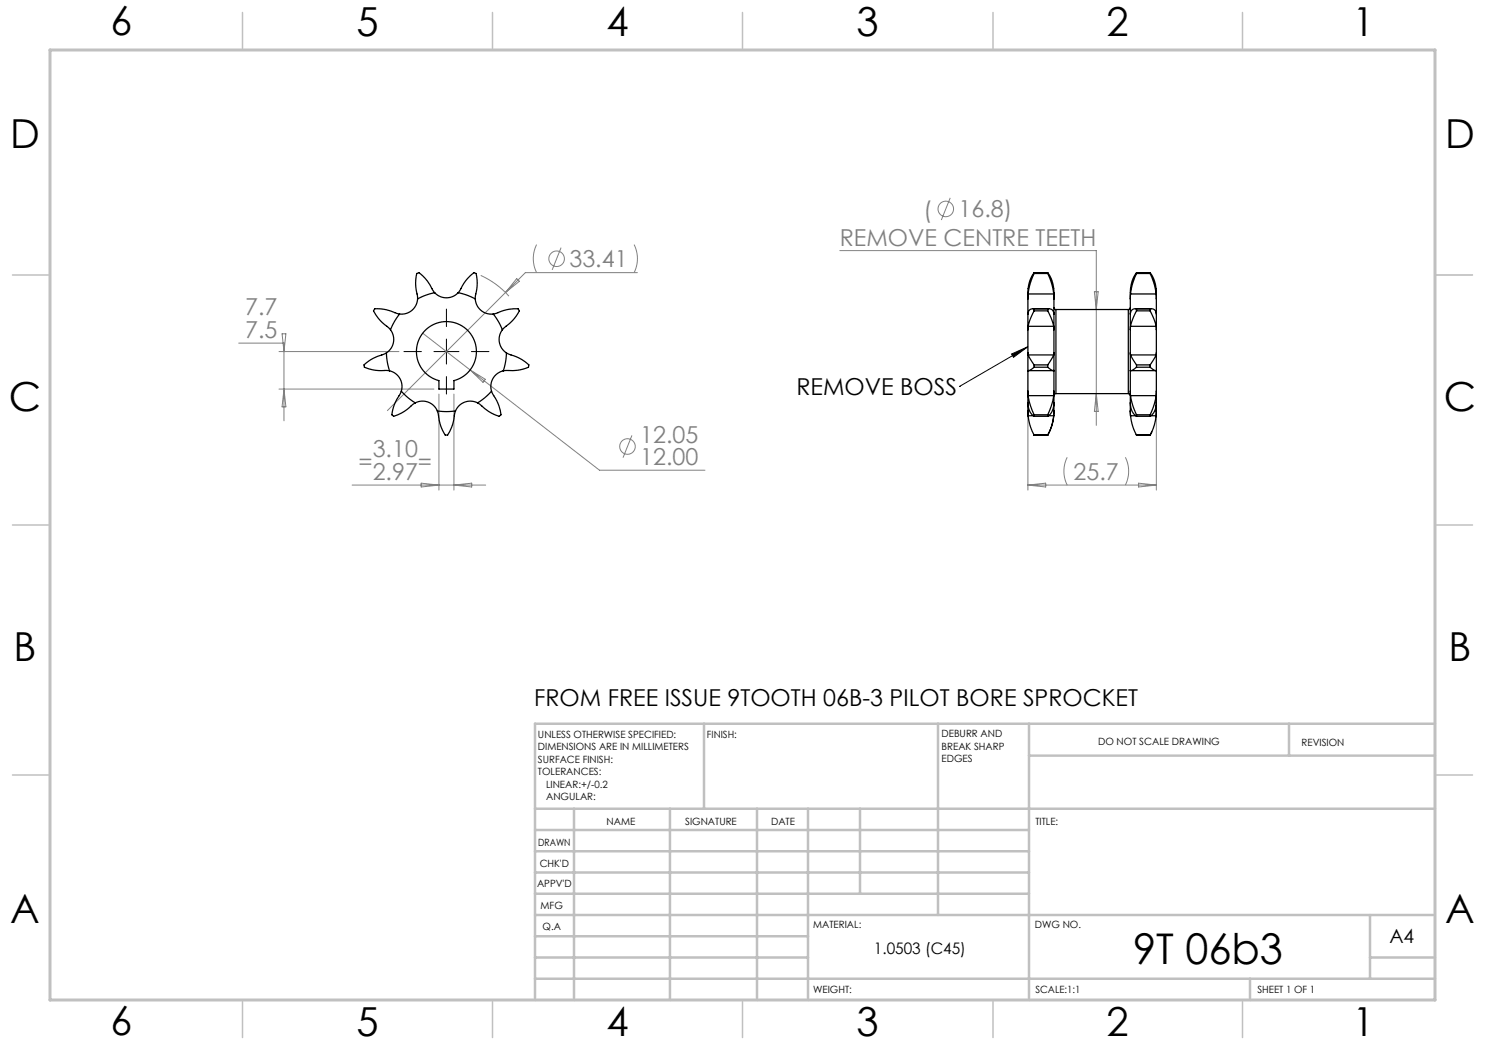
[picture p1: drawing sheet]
<svg xmlns="http://www.w3.org/2000/svg" width="297mm" height="210mm" viewBox="0 0 297 210" stroke-linecap="round" stroke-linejoin="round" font-family="sans-serif">
<g fill="none" stroke="#808080" stroke-width=".2">
<path d="M190 39.6l-1.7 4.4M96.1 55.1a16.7 16.7 0 0 1 5.7 4.1M103.3 55.7l.6 .6-2.8 2.2zM107.3 48.9a6.3 6.3 0 0 0 0 5.6M112.2 49.5l-1.8 4.5M126.8 48.9a6.3 6.3 0 0 1 0 5.6M127.5 54.5h-22.4l-27.6 27.6M168 50.1h51.3v35M218.9 58.3h.7l-.3 3.6zM47.7 68.6h9.1v15.6M55.8 77.8h31M55.8 70.3h24"/>
<path d="M56.4 66.8h.8l-.4 3.5zM56.8 77.8l.4 3.6h-.8zM84.5 66.6l35.4 27.4h21.1M87.8 78.8v19.2M90.8 78.8v19.2M94 74l3.1 1.9-.5 .6zM219.3 78.7l.3 3.6h-.7zM70.4 97h26.7M84.2 96.6l3.6 .4-3.6 .4zM90.8 97l3.5-.4v.8zM126.4 87.1l-1.8 4.4M205.6 97h25.7"/>
<path d="M205.6 83.2v14.8M205.6 97l3.5-.4v.8zM213.4 91.5a6.2 6.2 0 0 0 0 5.5M225.1 91.5a6.2 6.2 0 0 1 0 5.5M227.7 96.6l3.6 .4-3.6 .4zM231.3 83.2v14.8"/>
<circle cx="111.3" cy="51.8" r="1.56"/>
<circle cx="189.2" cy="41.8" r="1.56"/>
<circle cx="125.5" cy="89.3" r="1.56"/>
</g>
<path d="M86.8 70.3h5M89.3 67.8v5M191.9 77.3h.1M202.3 70.8l3.3-1.5-2.9 2.2zM205.6 69.3l-13.7 8" fill="none" stroke="#000" stroke-width=".2"/>
<path d="M84.3 70.3h-3.5M89.3 65.3v-3.5M89.3 75.3v3.5M94.3 70.3h3.5" fill="none" stroke="#000" stroke-width=".2" stroke-dasharray="15.2 1.3 1.3 1.3"/>
<path d="M287 55h7.5M287 144.8v55.2h-187.2" fill="none" stroke="#c0c0c0" stroke-width=".2"/>
<g fill="none" stroke="#c0c0c0" stroke-width=".5">
<path d="M140.8 144.8v17M187.6 144.8v38.2M205.8 144.8v55.2M205.8 151.1h81.2M257.8 144.8v6.3M287 144.8h-180v55.2M107 161.8h180M107 178.8h98.8M107 174.5h98.8M107 170.3h98.8M107 166h98.8M114.8 161.8v38.2"/>
<path d="M134 161.8v38.2M151.4 161.8v38.2M161.6 161.8v38.2M172 161.8v17M107 195.8h180M107 191.5h54.6M107 187.3h54.6M107 183h180M250 195.8v4.2M274 191.5h13M274 183v12.8"/>
</g>
<g fill="none" stroke="#c0c0c0" stroke-width=".3">
<path d="M48.5 2.5v7.5M98.5 2.5v7.5M148.5 2.5v7.5M198.6 2.5v7.5M248.5 2.5v7.5M2.5 55h7.5M287 55h7.5M2.5 105h7.5M287 105h7.5M2.5 155h7.5M287 155h7.5M48.5 200v7.5"/>
<path d="M98.5 200v7.5M148.5 200v7.5M198.6 200v7.5M248.5 200v7.5"/>
</g>
<path d="M10 10h277v190h-277z" fill="none" stroke="#c0c0c0" stroke-width=".6"/>
<path d="M202.3 70.8l3.3-1.5-2.9 2.2z" fill="#000"/>
<g fill="none" stroke="#000" stroke-width=".25">
<path d="M83.5 59.8a3.2 3.2 0 0 1-3.6 3M86.9 58.5l-.1-.2a8.6 8.6 0 0 0-3.1-3.7l-.2 .1a8.1 8.1 0 0 0 0 4.7v.4M86.9 58.5l-1.7 .5-1.7 .8M86.9 58.5a3.2 3.2 0 0 0 4.7 0M91.6 58.5l.3-.2a8.9 8.9 0 0 1 3-3.7l.2 .1a8.6 8.6 0 0 1 0 4.8v.3M91.6 58.5l1.8 .5 1.7 .8M95.1 59.8a3.2 3.2 0 0 0 3.6 3M205.6 59.8v3M205.6 58.8v1M205.6 58.8h5.1M206.8 54.7a12.3 12.3 0 0 0-1.2 4.1M206.8 54.5a8.7 8.7 0 0 0-1.2 5.3"/>
<path d="M206.8 54.5v.2M206.8 54.7h2.7M206.8 54.5h2.7M209.5 54.7a12.3 12.3 0 0 1 1.2 4.1M209.5 54.5a8.7 8.7 0 0 1 1.3 5.3M209.5 54.5v.2M210.7 58.8l.1 1M210.8 59.8v3M226.1 59.8v3M226.1 58.8v1M226.1 58.8h5.1M227.3 54.7l-.9 2.3-.3 1.8"/>
<path d="M227.3 54.5a8.2 8.2 0 0 0-1.2 5.1v.2M227.3 54.5v.2M227.3 54.7h2.7M227.3 54.5h2.7M230 54.5v.2M230 54.5a8.2 8.2 0 0 1 1.3 5.1v.2M230 54.7l.7 1.8 .5 2.3M231.2 58.8l.1 1M231.3 59.8v3M77.3 70.6l-.5 .2a7.4 7.4 0 0 0-4 2.3l.1 .2a9.9 9.9 0 0 0 4.9 .8l.1 .1M77.3 70.6l.2 1.8 .4 1.8M77.9 74.2a3.2 3.2 0 0 1 2.4 4"/>
<path d="M78.1 66a3.2 3.2 0 0 1-.8 4.6M79.9 62.8l-.5-.1a7.4 7.4 0 0 0-4.5-.8l-.1 .2a7.4 7.4 0 0 0 2.9 3.4l.4 .5M79.9 62.8l-1 1.5-.8 1.7M80.3 78.2l-.2 .5a7.4 7.4 0 0 0-1.6 4.3l.1 .2a7.4 7.4 0 0 0 4-2.3l.4-.3M80.3 78.2l1.3 1.3 1.4 1.1M85.1 66.1a6 6 0 0 1 9.4 1.3 6 6 0 0 1-3.7 8.7v1.7h-3v-1.7a6 6 0 0 1-2.7-10zM98.3 78.2v.2a10.7 10.7 0 0 1 1.9 4.6l-.3 .2a6.8 6.8 0 0 1-3.9-2.4l-.5-.2M98.3 78.2l-1.3 1.3-1.5 1.1M98.7 62.8h.1a10.6 10.6 0 0 1 4.9-1l.1 .3a6.8 6.8 0 0 1-3 3.5l-.3 .4M98.7 62.8l1 1.5 .8 1.7M100.5 66a3.2 3.2 0 0 0 .8 4.6M100.7 74.2a3.2 3.2 0 0 0-2.4 4"/>
<path d="M101.3 70.6h.1a10.7 10.7 0 0 1 4.4 2.4l-.1 .3a6.8 6.8 0 0 1-4.5 .8l-.5 .1M101.3 70.6l-.2 1.8-.4 1.8M205.6 70.6v3.6M205.6 70.6v.4M205.6 62.8v3.2M205.6 66v4.6M205.6 78.2v.9M205.6 74.2v4M205.6 78.2v2.4M205.6 71l1.2 2M205.6 65.3v.7M205.6 79.1l.3 1.6 .9 2.3"/>
<path d="M205.6 71h5.1M205.6 65.3h5.1M205.6 79.1h5.1M205.7 74.1h4.9M206.6 61.7h3.2M206.8 73v.4M206.8 73.4l-.7 .6-.5 .2M206.8 62.2l-.8 1.9-.4 1.2M206.8 62.2v-.3a.9 .9 0 0 0-1.2 .9M206.8 73h2.7M206.8 73.4h2.7M206.8 62.2h2.7"/>
<path d="M209.5 73.4l.9 .7h.3M209.5 73v.4M209.5 62.2l.9 1.9 .3 1.2M209.5 62.2v-.3a.9 .9 0 0 1 1.3 .9M210.7 71l-1.2 2M210.7 65.3l.1 .7M210.7 79.1l-.3 1.6-.9 2.3M210.8 74.1h-.1M210.8 74.1v.1M210.8 61.5l.1 .3 .3 .1M210.8 70.6l-.1 .4M210.8 70.6v3.6"/>
<path d="M210.8 62.8v3.2M210.8 66v4.6M210.8 74.2v4M210.8 78.2l-.1 .9M210.8 78.2v2.4M211.2 78.7l-.3 .1-.1 .3M211.2 61.9v16.8M211.2 61.9h14.5M211.2 78.7h14.5M225.7 78.7l.2 .1 .2 .3M225.7 61.9v16.8M226.1 61.5l-.2 .3-.2 .1"/>
<path d="M226.1 70.6v3.6M226.1 70.6v.4M226.1 62.8v3.2M226.1 66v4.6M226.1 78.2v.9M226.1 74.2v4M226.1 78.2v2.4M226.1 74.1v.1M226.1 74.1h.1M226.1 71l1.2 2M226.1 65.3v.7M226.1 79.1l.3 1.6 .9 2.3"/>
<path d="M226.1 71h5.1M226.1 65.3h5.1M226.1 79.1h5.1M226.2 74.1h4.9M227.1 61.7h3.1M227.3 73v.4M227.3 73.4l-.7 .6-.5 .1M227.3 62.2l-.9 1.9-.3 1.2M227.3 62.2v-.3a.9 .9 0 0 0-1.2 .9M227.3 73h2.7M227.3 73.4h2.7M227.3 62.2h2.7"/>
<path d="M230 73v.4M230 73.4l.7 .6 .6 .2M230 62.2v-.3a.9 .9 0 0 1 1.3 .9M230 62.2l.8 1.7 .4 1.4M231.2 71l-1.2 2M231.2 65.3l.1 .7M231.2 79.1l-.3 1.6-.9 2.3M231.3 70.6l-.1 .4M231.3 70.6v3.6M231.3 62.8v3.2M231.3 66v4.6M231.3 74.2v4"/>
<path d="M231.3 78.2l-.1 .9M231.3 78.2v2.4M83 80.6a3.2 3.2 0 0 1 4.5 1.6M87.5 82.2l.1 .5a7.4 7.4 0 0 0 1.6 4.3h.2a7.4 7.4 0 0 0 1.5-4.3l.2-.5M87.5 82.2l1.8 .1 1.8-.1M95.5 80.6a3.2 3.2 0 0 0-4.4 1.6M205.6 82.2v1M205.6 80.6a3 3 0 0 0 1.2 2.7M205.6 82.2v.9M205.6 80.6v1.6M205.6 83.1l.3 1.8 .9 2.1M205.6 83.1h1.1"/>
<path d="M206.8 86.9v.1M206.8 83v.3M206.8 87h.1M206.8 87h2.7M206.8 83h2.7M206.8 83.3h2.7M209.5 83v.3M209.5 87h.1M209.7 83.1h1M210.7 83.1l-.3 1.8-.9 2.1M210.8 82.2v.1a9.5 9.5 0 0 1-1.3 4.7M210.8 80.6a3 3 0 0 1-1.3 2.7"/>
<path d="M210.8 82.2l-.1 .9M210.8 80.6v1.6M226.1 82.2v1M226.1 80.6a3.3 3.3 0 0 0 1.2 2.7M226.1 82.2v.9M226.1 80.6v1.6M226.1 83.1l.3 1.8 .9 2.1M226.1 83.1h1.1M227.2 86.9l.1 .1M227.3 83v.3M227.3 87h.1M227.3 87h2.7"/>
<path d="M227.3 83h2.7M227.3 83.3h2.7M230 83v.3M230 87h.1M230.2 83.1h1M230.4 86.4l-.4 .6M231.2 83.1l-.3 1.8-.9 2.1M231.3 82.2l-.1 1.2M231.3 80.6a3.3 3.3 0 0 1-1.3 2.7M231.3 82.2l-.1 .9M231.3 80.6v1.6"/>
</g>
<text font-size="8.5" x="226.6" y="192.7">9T 06b3</text>
<g font-size="8">
<text x="22.1" y="7.1">6</text>
<text x="71.3" y="7.1">5</text>
<text x="121.3" y="7.1">4</text>
<text x="171.3" y="7.1">3</text>
<text x="221.3" y="7.1">2</text>
<text x="270.5" y="7.1">1</text>
<text x="2" y="29.7">D</text>
<text x="289" y="29.7">D</text>
<text x="1.8" y="82.2">C</text>
<text x="288.8" y="82.2">C</text>
<text x="2.7" y="132.2">B</text>
<text x="289.7" y="132.2">B</text>
<text x="2" y="184.6">A</text>
<text x="289" y="184.6">A</text>
<text x="22.1" y="207.1">6</text>
<text x="71.3" y="207.1">5</text>
<text x="121.3" y="207.1">4</text>
<text x="171.3" y="207.1">3</text>
<text x="221.3" y="207.1">2</text>
<text x="270.5" y="207.1">1</text>
</g>
<g font-size="4.7" fill="#808080">
<text x="184.7" y="43.5">(</text>
<text x="191.7" y="43.5">16.8)</text>
<text x="113.9" y="53.5">33.41</text>
<text x="168" y="49.1">REMOVE CENTRE TEETH</text>
<text x="49" y="63.1">7.7</text>
<text x="49" y="67.6">7.5</text>
<text x="128.1" y="88.5">12.05</text>
<text x="71.7" y="94">=</text>
<text x="74.5" y="91.5">3.10</text>
<text x="83.6" y="94">=</text>
<text x="128.1" y="93">12.00</text>
<text x="74.5" y="96">2.97</text>
<text x="214.7" y="96">25.7</text>
</g>
<g font-size="4.7">
<text x="159.3" y="79">REMOVE BOSS</text>
<text x="106.8" y="141.3">FROM FREE ISSUE 9TOOTH 06B-3 PILOT BORE SPROCKET</text>
</g>
<text font-size="3.9" x="277.9" y="188.5">A4</text>
<text font-size="3.2" x="174.8" y="190.9">1.0503 (C45)</text>
<g font-size="2">
<text x="107.6" y="147.6">UNLESS OTHERWISE SPECIFIED:</text>
<text x="141.4" y="147.6">FINISH:</text>
<text x="188.3" y="147.5">DEBURR AND</text>
<text x="188.3" y="150">BREAK SHARP</text>
<text x="219.6" y="149">DO NOT SCALE DRAWING</text>
<text x="260.3" y="149.2">REVISION</text>
<text x="107.6" y="150.1">DIMENSIONS ARE IN MILLIMETERS</text>
<text x="107.6" y="152.6">SURFACE FINISH:</text>
<text x="107.6" y="155.1">TOLERANCES:</text>
<text x="188.3" y="152.5">EDGES</text>
<text x="109.2" y="157.6">LINEAR:+/-0.2</text>
<text x="109.2" y="160.1">ANGULAR:</text>
<text x="121.3" y="165">NAME</text>
<text x="137" y="164.9">SIGNATURE</text>
<text x="154.2" y="164.9">DATE</text>
<text x="207.1" y="164.9">TITLE:</text>
<text x="107.6" y="169.1">DRAWN</text>
<text x="107.9" y="173.3">CHK'D</text>
<text x="107.4" y="177.4">APPV'D</text>
<text x="108.1" y="181.8">MFG</text>
<text x="108.5" y="186">Q.A</text>
<text x="162.6" y="185.5">MATERIAL:</text>
<text x="207" y="185.5">DWG NO.</text>
<text x="162.6" y="198.5">WEIGHT:</text>
<text x="207.1" y="198.6">SCALE:1:1</text>
<text x="251.5" y="198.6">SHEET 1 OF 1</text>
</g>
</svg>
